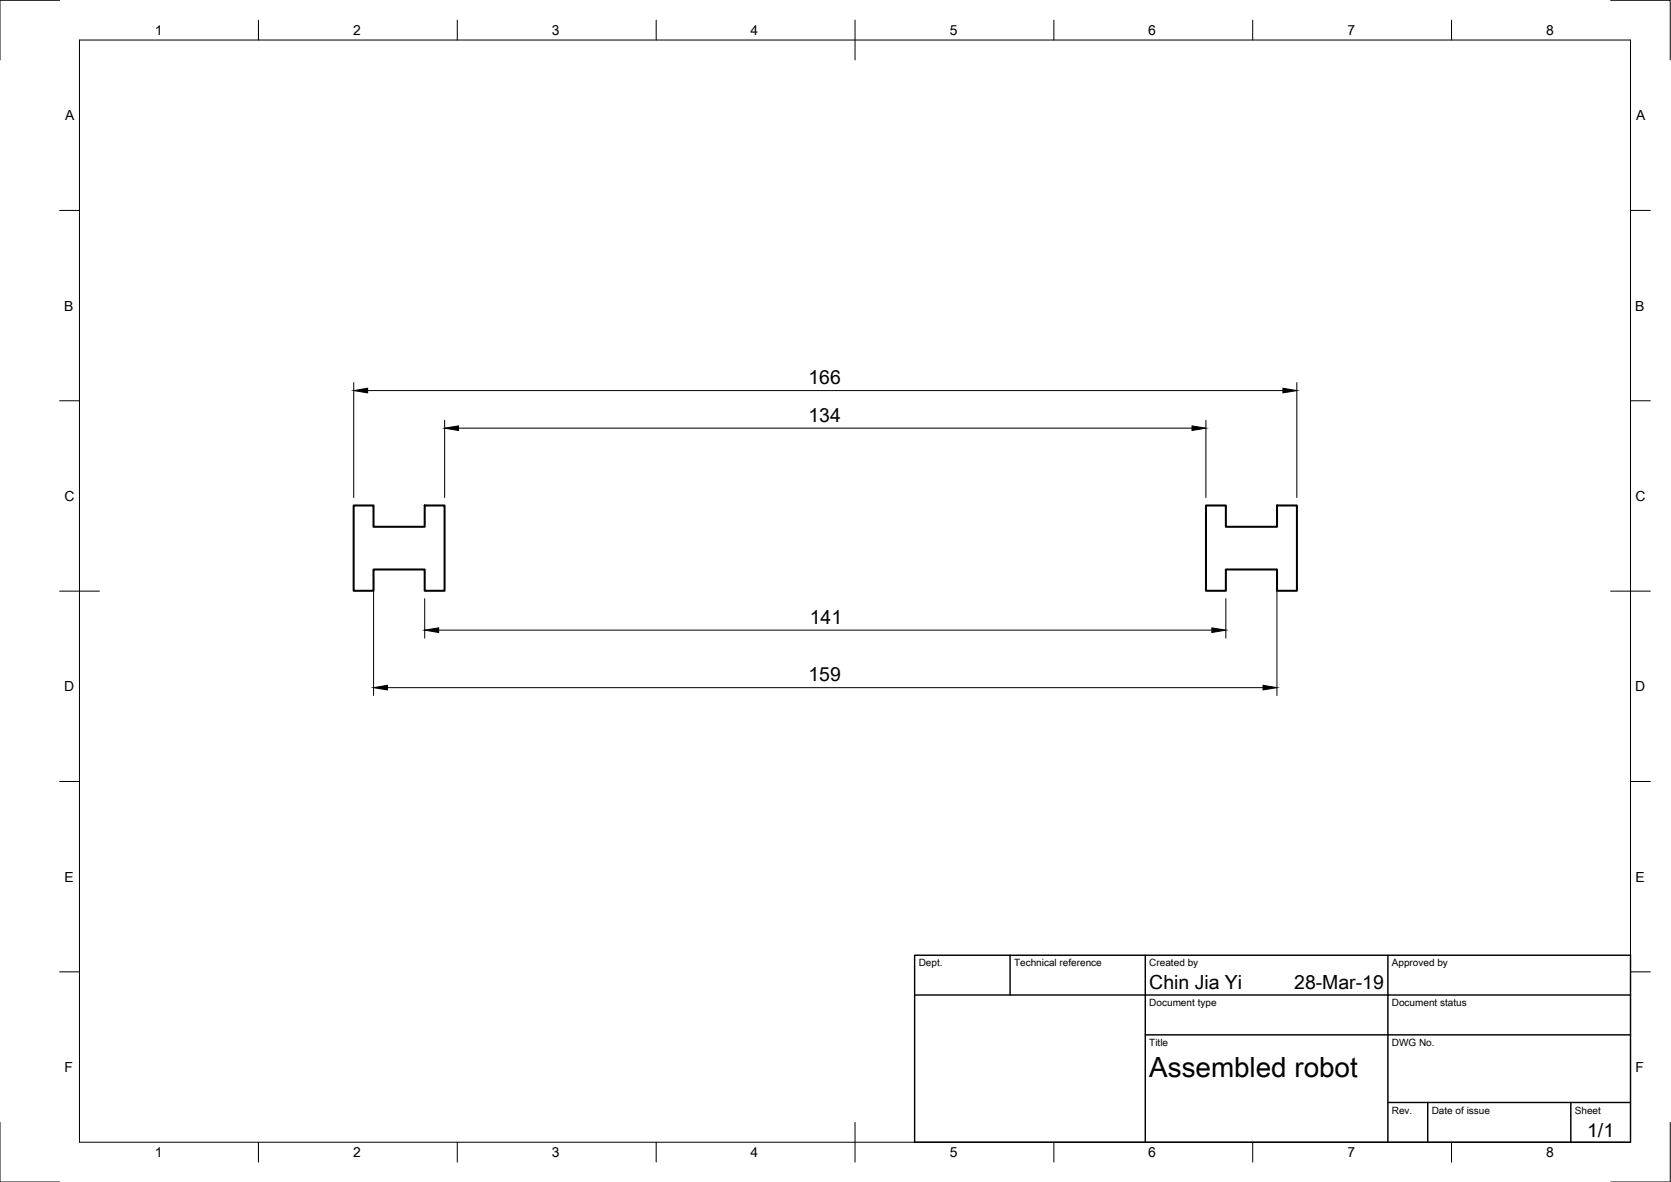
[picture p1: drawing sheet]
<svg xmlns="http://www.w3.org/2000/svg" width="420mm" height="297mm" viewBox="0 0 420 297" stroke-linecap="round" stroke-linejoin="round" font-family="sans-serif">
<!-- layer: Visible -->
<path d="M88.9 127h5v5.4h12.9v-5.4h5v21.5h-5v-5.4h-12.9v5.4h-5zM303.2 127h5v5.4h12.9v-5.4h5v21.5h-5v-5.4h-12.9v5.4h-5z" fill="none" stroke="#000" stroke-width=".51"/>
<!-- layer: Border -->
<g fill="none" stroke="#000" stroke-width=".25">
<path d="M15 .1h-15v15M20 10.1h390v276.9h-390zM65 5.1v5M115 5.1v5M165 5.1v5M215 5.1v10M265 5.1v5M315 5.1v5M365 5.1v5M405 .1h15v15M15 52.9h5M410 52.9h5"/>
<path d="M15 100.7h5M410 100.7h5M15 148.6h10M405 148.6h10M15 196.4h5M410 196.4h5M15 244.2h5M410 244.2h5M0 282.1v14.9h15M65 287v5M115 287v5M165 287v5"/>
<path d="M215 282.1v9.9M265 287v5M315 287v5M365 287v5M420 282.1v14.9h-15"/>
</g>
<!-- layer: TitleBlock -->
<path d="M230 240.1h180v46.9h-180zM230 250h180M254 240.1v9.9M288 240.1v46.9M349 240.1v46.9M288 260.1h122M349 277.1h61M359 277.1v9.9M395 277.1v9.9" fill="none" stroke="#000" stroke-width=".36"/>
<!-- layer: Dimensions -->
<path d="M88.9 96.1v28.9M92.4 98.2h230.2M326.1 96.1v28.9M111.8 105.6v19.4M115.3 107.6h184.4M303.2 105.6v19.4M93.9 145.1v29.7M106.8 150.5v9.9M110.3 158.4h194.4M308.2 150.5v9.9M321.1 145.1v29.7M97.4 172.8h220.2" fill="none" stroke="#000" stroke-width=".25"/>
<path d="M88.9 98.2l3.5-.6v1.1zM322.6 97.6l3.5 .6-3.5 .5zM111.8 107.6l3.5-.6v1.2zM299.7 107l3.5 .6-3.5 .6zM106.8 158.4l3.5-.6v1.1zM304.7 157.8l3.5 .6-3.5 .5zM93.9 172.8l3.5-.6v1.2zM317.6 172.2l3.5 .6-3.5 .6z" fill="#000" stroke="#000" stroke-width=".25"/>
<text font-size="7" x="289" y="270.6">Assembled robot</text>
<g font-size="4.9">
<text x="203.3" y="96.6">166</text>
<text x="203.3" y="106.1">134</text>
<text x="203.6" y="156.9">141</text>
<text x="203.3" y="171.2">159</text>
<text x="289" y="248.5">Chin Jia Yi</text>
<text x="325.4" y="248.5">28-Mar-19</text>
<text x="399.1" y="285.7">1/1</text>
</g>
<g font-size="3.5">
<text x="39" y="8.8">1</text>
<text x="88.8" y="8.8">2</text>
<text x="138.8" y="8.8">3</text>
<text x="188.7" y="8.8">4</text>
<text x="238.8" y="8.8">5</text>
<text x="288.7" y="8.8">6</text>
<text x="338.8" y="8.8">7</text>
<text x="388.8" y="8.8">8</text>
<text x="16.4" y="30.2">A</text>
<text x="411.4" y="30.2">A</text>
<text x="16.2" y="78">B</text>
<text x="411.2" y="78">B</text>
<text x="16.2" y="125.9">C</text>
<text x="411.2" y="125.9">C</text>
<text x="16.2" y="173.7">D</text>
<text x="411.2" y="173.7">D</text>
<text x="16.2" y="221.6">E</text>
<text x="411.2" y="221.6">E</text>
<text x="16.2" y="269.4">F</text>
<text x="411.2" y="269.4">F</text>
<text x="39" y="290.8">1</text>
<text x="88.8" y="290.8">2</text>
<text x="138.8" y="290.8">3</text>
<text x="188.7" y="290.8">4</text>
<text x="238.8" y="290.8">5</text>
<text x="288.7" y="290.8">6</text>
<text x="338.8" y="290.8">7</text>
<text x="388.8" y="290.8">8</text>
</g>
<g font-size="2.5">
<text x="231" y="242.9">Dept.</text>
<text x="255" y="242.9">Technical reference</text>
<text x="289" y="242.9">Created by</text>
<text x="350" y="242.9">Approved by</text>
<text x="289" y="252.8">Document type</text>
<text x="350" y="252.8">Document status</text>
<text x="289" y="262.9">Title</text>
<text x="350" y="262.9">DWG No.</text>
<text x="350" y="279.9">Rev.</text>
<text x="360" y="279.9">Date of issue</text>
<text x="396" y="279.9">Sheet</text>
</g>
</svg>
